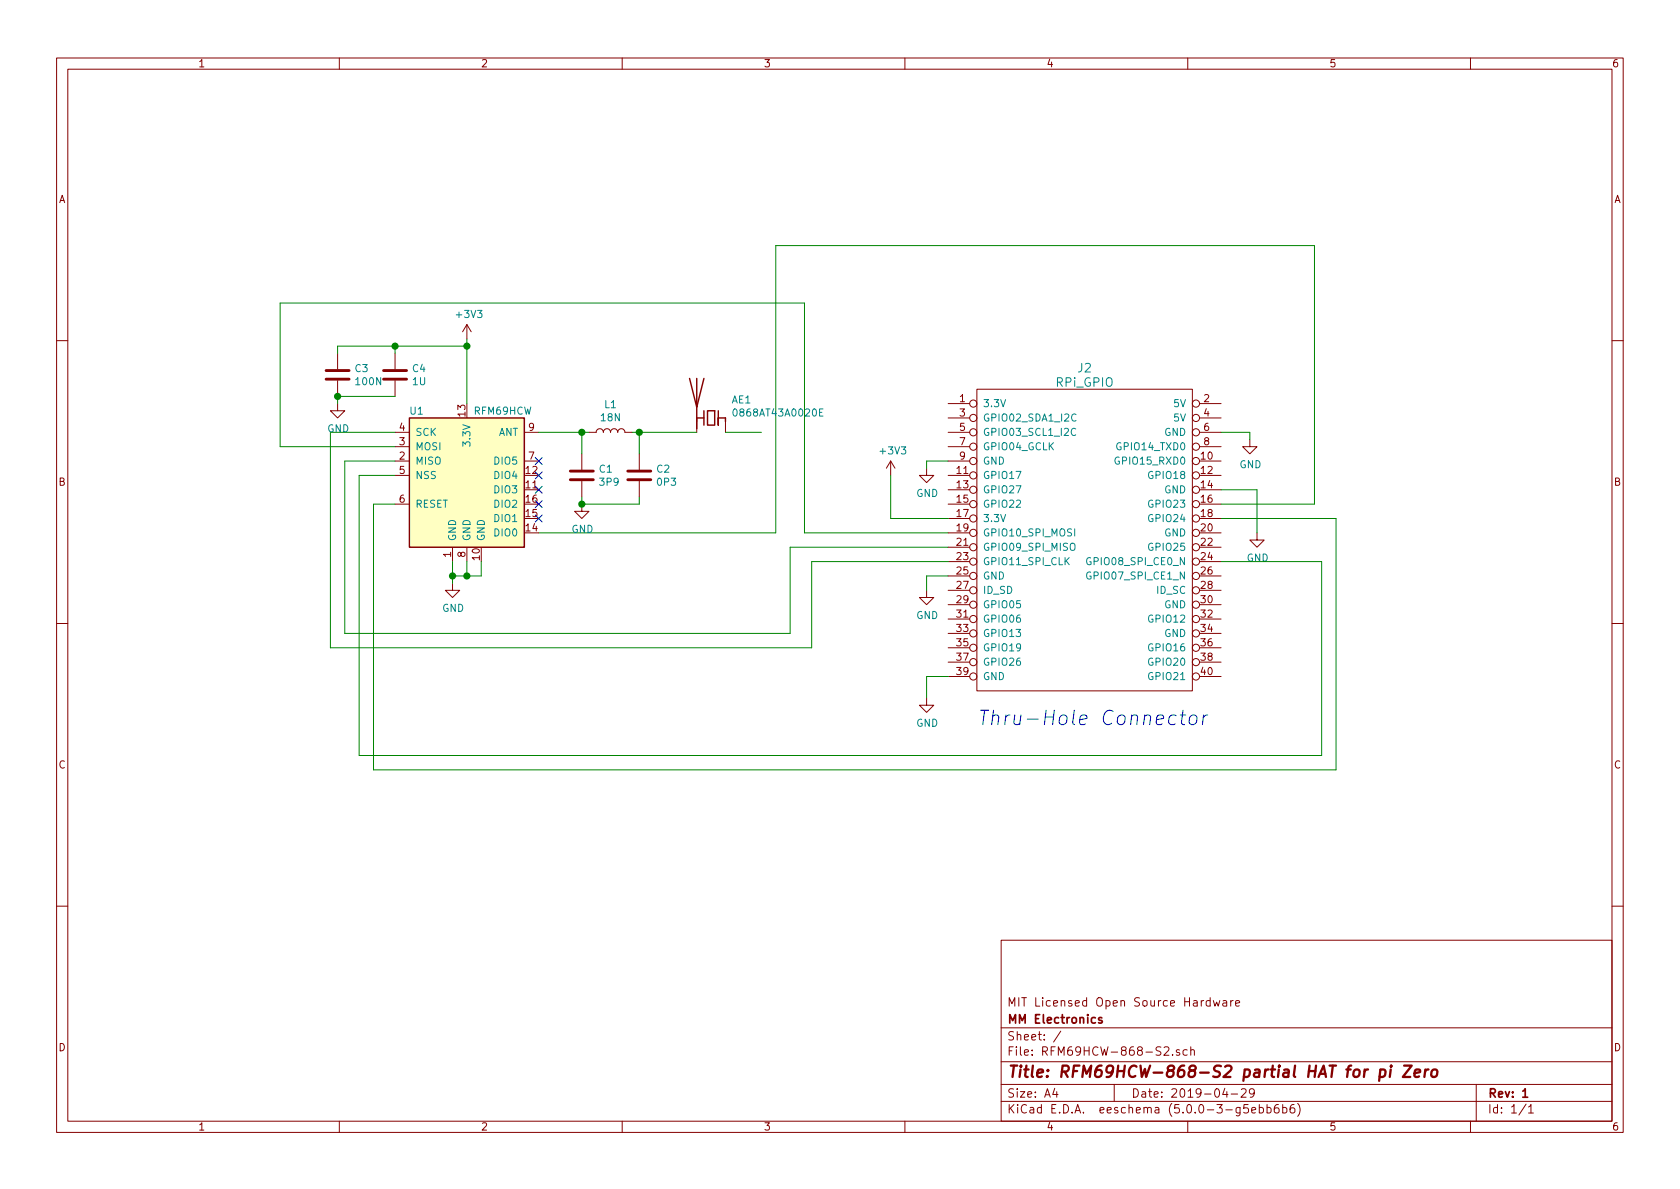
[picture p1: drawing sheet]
EESchema Schematic File Version 4
EELAYER 26 0
EELAYER END
$Descr A4 11693 8268
encoding utf-8
Sheet 1 1
Title "RFM69HCW-868-S2 partial HAT for pi Zero"
Date "2019-04-29"
Rev "1"
Comp "MM Electronics"
Comment1 "MIT Licensed Open Source Hardware"
Comment2 ""
Comment3 ""
Comment4 ""
$EndDescr
$Comp
L Connector-ML:RPi_GPIO J2
U 1 1
P 6800 2800
F 0 "J2" H 7550 3050 60  0000 C CNN
F 1 "RPi_GPIO" H 7550 2950 60  0000 C CNN
F 2 "Connector_PinHeader_2.54mm:PinHeader_2x20_P2.54mm_Vertical" H 6800 2800 60  0001 C CNN
F 3 "" H 6800 2800 60  0000 C CNN
F 4 "WURTH" H 6800 2800 50  0001 C CNN "MANF"
F 5 "61304021821" H 6800 2800 50  0001 C CNN "MANF#"
F 6 "FARNELL" H 6800 2800 50  0001 C CNN "SUPPLIER"
F 7 "2827916" H 6800 2800 50  0001 C CNN "SUPPLIER#"
	1    6800 2800
	1    0    0    -1  
$EndComp
Text Notes 6800 5050 0    100  Italic 0
Thru-Hole Connector
$Comp
L power:GND #PWR07
U 1 1
P 6450 4850
F 0 "#PWR07" H 6450 4600 50  0001 C CNN
F 1 "GND" H 6455 4677 50  0000 C CNN
F 2 "" H 6450 4850 50  0000 C CNN
F 3 "" H 6450 4850 50  0000 C CNN
	1    6450 4850
	1    0    0    -1  
$EndComp
Wire Wire Line
	6600 4700 6450 4700
Wire Wire Line
	6450 4700 6450 4850
$Comp
L power:GND #PWR05
U 1 1
P 6450 3250
F 0 "#PWR05" H 6450 3000 50  0001 C CNN
F 1 "GND" H 6455 3077 50  0000 C CNN
F 2 "" H 6450 3250 50  0000 C CNN
F 3 "" H 6450 3250 50  0000 C CNN
	1    6450 3250
	1    0    0    -1  
$EndComp
$Comp
L power:GND #PWR08
U 1 1
P 8700 3050
F 0 "#PWR08" H 8700 2800 50  0001 C CNN
F 1 "GND" H 8705 2877 50  0000 C CNN
F 2 "" H 8700 3050 50  0000 C CNN
F 3 "" H 8700 3050 50  0000 C CNN
	1    8700 3050
	1    0    0    -1  
$EndComp
$Comp
L power:GND #PWR09
U 1 1
P 8750 3700
F 0 "#PWR09" H 8750 3450 50  0001 C CNN
F 1 "GND" H 8755 3527 50  0000 C CNN
F 2 "" H 8750 3700 50  0000 C CNN
F 3 "" H 8750 3700 50  0000 C CNN
	1    8750 3700
	1    0    0    -1  
$EndComp
Wire Wire Line
	8500 3400 8750 3400
Wire Wire Line
	8500 3000 8700 3000
Wire Wire Line
	8700 3000 8700 3050
$Comp
L power:GND #PWR06
U 1 1
P 6450 4100
F 0 "#PWR06" H 6450 3850 50  0001 C CNN
F 1 "GND" H 6455 3927 50  0000 C CNN
F 2 "" H 6450 4100 50  0000 C CNN
F 3 "" H 6450 4100 50  0000 C CNN
	1    6450 4100
	1    0    0    -1  
$EndComp
Wire Wire Line
	6600 4000 6450 4000
Wire Wire Line
	6450 4000 6450 4100
Wire Wire Line
	6600 3200 6450 3200
Wire Wire Line
	6450 3200 6450 3250
$Comp
L power:+3V3 #PWR01
U 1 1
P 3250 2350
F 0 "#PWR01" H 3250 2200 50  0001 C CNN
F 1 "+3V3" H 3265 2523 50  0000 C CNN
F 2 "" H 3250 2350 50  0000 C CNN
F 3 "" H 3250 2350 50  0000 C CNN
	1    3250 2350
	1    0    0    -1  
$EndComp
$Comp
L power:+3V3 #PWR04
U 1 1
P 6200 3300
F 0 "#PWR04" H 6200 3150 50  0001 C CNN
F 1 "+3V3" H 6215 3473 50  0000 C CNN
F 2 "" H 6200 3300 50  0000 C CNN
F 3 "" H 6200 3300 50  0000 C CNN
	1    6200 3300
	1    0    0    -1  
$EndComp
Wire Wire Line
	1950 2100 5600 2100
Wire Wire Line
	5600 2100 5600 3700
Wire Wire Line
	5600 3700 6600 3700
Wire Wire Line
	9150 1700 9150 3500
Wire Wire Line
	9150 3500 8500 3500
Wire Wire Line
	8500 3900 9200 3900
Wire Wire Line
	9200 3900 9200 5250
Wire Wire Line
	8500 3600 9300 3600
Wire Wire Line
	9300 3600 9300 5350
$Comp
L RF_Module:RFM69HCW U1
U 1 1
P 3250 3300
F 0 "U1" H 2900 3750 50  0000 C CNN
F 1 "RFM69HCW" H 3500 3750 50  0000 C CNN
F 2 "RF:RFM69HCW-XXXS2" H -50 4950 50  0001 C CNN
F 3 "https://www.hoperf.com/data/upload/portal/20181127/5bfcb8284d838.pdf" H -50 4950 50  0001 C CNN
F 4 "MARITEX" H 3250 3300 50  0001 C CNN "SUPPLIER"
F 5 "RFM69HCW-868S2" H 3250 3300 50  0001 C CNN "SUPPLIER#"
F 6 "HOPERF" H 3250 3300 50  0001 C CNN "MANF"
F 7 "RFM69HCW-868-S2" H 3250 3300 50  0001 C CNN "MANF#"
	1    3250 3300
	1    0    0    -1  
$EndComp
Wire Wire Line
	3250 2350 3250 2400
$Comp
L power:GND #PWR0101
U 1 1
P 3150 4050
F 0 "#PWR0101" H 3150 3800 50  0001 C CNN
F 1 "GND" H 3155 3877 50  0000 C CNN
F 2 "" H 3150 4050 50  0000 C CNN
F 3 "" H 3150 4050 50  0000 C CNN
	1    3150 4050
	1    0    0    -1  
$EndComp
Wire Wire Line
	3150 3900 3150 4000
Wire Wire Line
	3150 4000 3250 4000
Wire Wire Line
	3250 4000 3250 3900
Connection ~ 3150 4000
Wire Wire Line
	3150 4000 3150 4050
Wire Wire Line
	3250 4000 3350 4000
Wire Wire Line
	3350 4000 3350 3900
Connection ~ 3250 4000
Wire Wire Line
	5400 1700 9150 1700
Wire Wire Line
	3750 3700 5400 3700
Wire Wire Line
	5400 1700 5400 3700
Wire Wire Line
	2750 3100 1950 3100
Wire Wire Line
	1950 3100 1950 2100
Wire Wire Line
	6600 3800 5500 3800
Wire Wire Line
	5500 3800 5500 4400
Wire Wire Line
	5500 4400 2400 4400
Wire Wire Line
	2400 4400 2400 3200
Wire Wire Line
	2400 3200 2750 3200
Wire Wire Line
	6600 3900 5650 3900
Wire Wire Line
	5650 3900 5650 4500
Wire Wire Line
	5650 4500 2300 4500
Wire Wire Line
	2300 4500 2300 3000
Wire Wire Line
	2300 3000 2750 3000
Wire Wire Line
	2750 3300 2500 3300
Wire Wire Line
	2500 3300 2500 5250
Wire Wire Line
	2500 5250 9200 5250
Wire Wire Line
	2750 3500 2600 3500
Wire Wire Line
	2600 3500 2600 5350
Wire Wire Line
	2600 5350 9300 5350
$Comp
L Device:Antenna_Chip AE1
U 1 1
P 4950 2900
F 0 "AE1" H 4809 3028 50  0000 R CNN
F 1 "0868AT43A0020E" H 4809 2937 50  0000 R CNN
F 2 "footprints:0868AT43A0020E" H 4850 3075 50  0001 C CNN
F 3 "http://www.farnell.com/datasheets/2280483.pdf?_ga=2.133129742.1044651491.1556565859-289093737.1544555023&_gac=1.18349131.1555367884.Cj0KCQjw19DlBRCSARIsAOnfRei64FcwOFGwHccevtvnCF1_gtAlQkzaoKMfBkZYkqlx40vjUC8V3ZkaAmTjEALw_wcB" H 4850 3075 50  0001 C CNN
F 4 "FARNELL" H 4950 2900 50  0001 C CNN "SUPPLIER"
F 5 "1885493" H 4950 2900 50  0001 C CNN "SUPPLIER#"
F 6 "JOHANSON" H 4950 2900 50  0001 C CNN "MANF"
F 7 "1885493" H 4950 2900 50  0001 C CNN "MANF#"
	1    4950 2900
	-1   0    0    -1  
$EndComp
Wire Wire Line
	5050 3000 5300 3000
$Comp
L Device:C C1
U 1 1
P 4050 3300
F 0 "C1" H 4165 3346 50  0000 L CNN
F 1 "3P9" H 4165 3255 50  0000 L CNN
F 2 "Capacitors_SMD:C_0603" H 4088 3150 50  0001 C CNN
F 3 "http://www.farnell.com/datasheets/1731432.pdf?_ga=2.28182204.1044651491.1556565859-289093737.1544555023&_gac=1.19854794.1555367884.Cj0KCQjw19DlBRCSARIsAOnfRei64FcwOFGwHccevtvnCF1_gtAlQkzaoKMfBkZYkqlx40vjUC8V3ZkaAmTjEALw_wcB" H 4050 3300 50  0001 C CNN
F 4 "JOHANSON" H 4050 3300 50  0001 C CNN "MANF"
F 5 "251R14S3R9CV4T" H 4050 3300 50  0001 C CNN "MANF#"
F 6 "FARNELL" H 4050 3300 50  0001 C CNN "SUPPLIER"
F 7 "1885381" H 4050 3300 50  0001 C CNN "SUPPLIER#"
	1    4050 3300
	1    0    0    -1  
$EndComp
$Comp
L Device:C C2
U 1 1
P 4450 3300
F 0 "C2" H 4565 3346 50  0000 L CNN
F 1 "0P3" H 4565 3255 50  0000 L CNN
F 2 "Capacitors_SMD:C_0603" H 4488 3150 50  0001 C CNN
F 3 "http://www.farnell.com/datasheets/1731432.pdf?_ga=2.99920414.1044651491.1556565859-289093737.1544555023&_gac=1.26737999.1555367884.Cj0KCQjw19DlBRCSARIsAOnfRei64FcwOFGwHccevtvnCF1_gtAlQkzaoKMfBkZYkqlx40vjUC8V3ZkaAmTjEALw_wcB" H 4450 3300 50  0001 C CNN
F 4 "JOHANSON" H 4450 3300 50  0001 C CNN "MANF"
F 5 "251R14S0R3AV4T" H 4450 3300 50  0001 C CNN "MANF#"
F 6 "FARNELL" H 4450 3300 50  0001 C CNN "SUPPLIER"
F 7 "1885351" H 4450 3300 50  0001 C CNN "SUPPLIER#"
	1    4450 3300
	1    0    0    -1  
$EndComp
$Comp
L power:GND #PWR02
U 1 1
P 4050 3500
F 0 "#PWR02" H 4050 3250 50  0001 C CNN
F 1 "GND" H 4055 3327 50  0000 C CNN
F 2 "" H 4050 3500 50  0000 C CNN
F 3 "" H 4050 3500 50  0000 C CNN
	1    4050 3500
	1    0    0    -1  
$EndComp
Wire Wire Line
	4050 3450 4050 3500
Wire Wire Line
	4050 3500 4450 3500
Wire Wire Line
	4450 3500 4450 3450
Connection ~ 4050 3500
$Comp
L Device:L L1
U 1 1
P 4250 3000
F 0 "L1" V 4440 3000 50  0000 C CNN
F 1 "18N" V 4349 3000 50  0000 C CNN
F 2 "Resistors_SMD:R_0402" H 4250 3000 50  0001 C CNN
F 3 "http://www.farnell.com/datasheets/2372621.pdf?_ga=2.99903646.1044651491.1556565859-289093737.1544555023&_gac=1.255643898.1555367884.Cj0KCQjw19DlBRCSARIsAOnfRei64FcwOFGwHccevtvnCF1_gtAlQkzaoKMfBkZYkqlx40vjUC8V3ZkaAmTjEALw_wcB" H 4250 3000 50  0001 C CNN
F 4 "FARNELL" V 4250 3000 50  0001 C CNN "SUPPLIER"
F 5 "1865775" V 4250 3000 50  0001 C CNN "SUPPLIER#"
F 6 "JOHANSON" V 4250 3000 50  0001 C CNN "MANF"
F 7 "L-07C18NJV6T" V 4250 3000 50  0001 C CNN "MANF#"
	1    4250 3000
	0    -1   -1   0   
$EndComp
Wire Wire Line
	4400 3000 4450 3000
Wire Wire Line
	4450 3150 4450 3000
Connection ~ 4450 3000
Wire Wire Line
	4450 3000 4850 3000
Wire Wire Line
	3750 3000 4050 3000
Wire Wire Line
	4050 3150 4050 3000
Connection ~ 4050 3000
Wire Wire Line
	4050 3000 4100 3000
NoConn ~ 3750 3200
NoConn ~ 3750 3300
NoConn ~ 3750 3400
NoConn ~ 3750 3500
NoConn ~ 3750 3600
$Comp
L Device:C C3
U 1 1
P 2350 2600
F 0 "C3" H 2465 2646 50  0000 L CNN
F 1 "100N" H 2465 2555 50  0000 L CNN
F 2 "Capacitors_SMD:C_0603" H 2388 2450 50  0001 C CNN
F 3 "http://www.farnell.com/datasheets/2244871.pdf?_ga=2.95289884.1044651491.1556565859-289093737.1544555023&_gac=1.26614863.1555367884.Cj0KCQjw19DlBRCSARIsAOnfRei64FcwOFGwHccevtvnCF1_gtAlQkzaoKMfBkZYkqlx40vjUC8V3ZkaAmTjEALw_wcB" H 2350 2600 50  0001 C CNN
F 4 "VISHAY" H 2350 2600 50  0001 C CNN "MANF"
F 5 "VJ0603Y104KXACW1BC" H 2350 2600 50  0001 C CNN "MANF#"
F 6 "FARNELL" H 2350 2600 50  0001 C CNN "SUPPLIER"
F 7 "2407338" H 2350 2600 50  0001 C CNN "SUPPLIER#"
	1    2350 2600
	1    0    0    -1  
$EndComp
$Comp
L Device:C C4
U 1 1
P 2750 2600
F 0 "C4" H 2865 2646 50  0000 L CNN
F 1 "1U" H 2865 2555 50  0000 L CNN
F 2 "Capacitors_SMD:C_0603" H 2788 2450 50  0001 C CNN
F 3 "http://www.farnell.com/datasheets/2237828.pdf?_ga=2.64948655.1044651491.1556565859-289093737.1544555023&_gac=1.263000574.1555367884.Cj0KCQjw19DlBRCSARIsAOnfRei64FcwOFGwHccevtvnCF1_gtAlQkzaoKMfBkZYkqlx40vjUC8V3ZkaAmTjEALw_wcB" H 2750 2600 50  0001 C CNN
F 4 "AVX" H 2750 2600 50  0001 C CNN "MANF"
F 5 "0603YD105MAT2A" H 2750 2600 50  0001 C CNN "MANF#"
F 6 "FARNELL" H 2750 2600 50  0001 C CNN "SUPPLIER"
F 7 "2332677" H 2750 2600 50  0001 C CNN "SUPPLIER#"
	1    2750 2600
	1    0    0    -1  
$EndComp
Wire Wire Line
	2750 2450 2750 2400
Wire Wire Line
	2750 2400 3250 2400
Connection ~ 3250 2400
Wire Wire Line
	3250 2400 3250 2800
Wire Wire Line
	2750 2400 2350 2400
Wire Wire Line
	2350 2400 2350 2450
Connection ~ 2750 2400
$Comp
L power:GND #PWR0102
U 1 1
P 2350 2800
F 0 "#PWR0102" H 2350 2550 50  0001 C CNN
F 1 "GND" H 2355 2627 50  0000 C CNN
F 2 "" H 2350 2800 50  0000 C CNN
F 3 "" H 2350 2800 50  0000 C CNN
	1    2350 2800
	1    0    0    -1  
$EndComp
Wire Wire Line
	2350 2750 2350 2800
Wire Wire Line
	2350 2750 2750 2750
Connection ~ 2350 2750
Wire Wire Line
	6600 3600 6200 3600
Wire Wire Line
	6200 3300 6200 3600
Wire Wire Line
	8750 3400 8750 3700
$EndSCHEMATC
